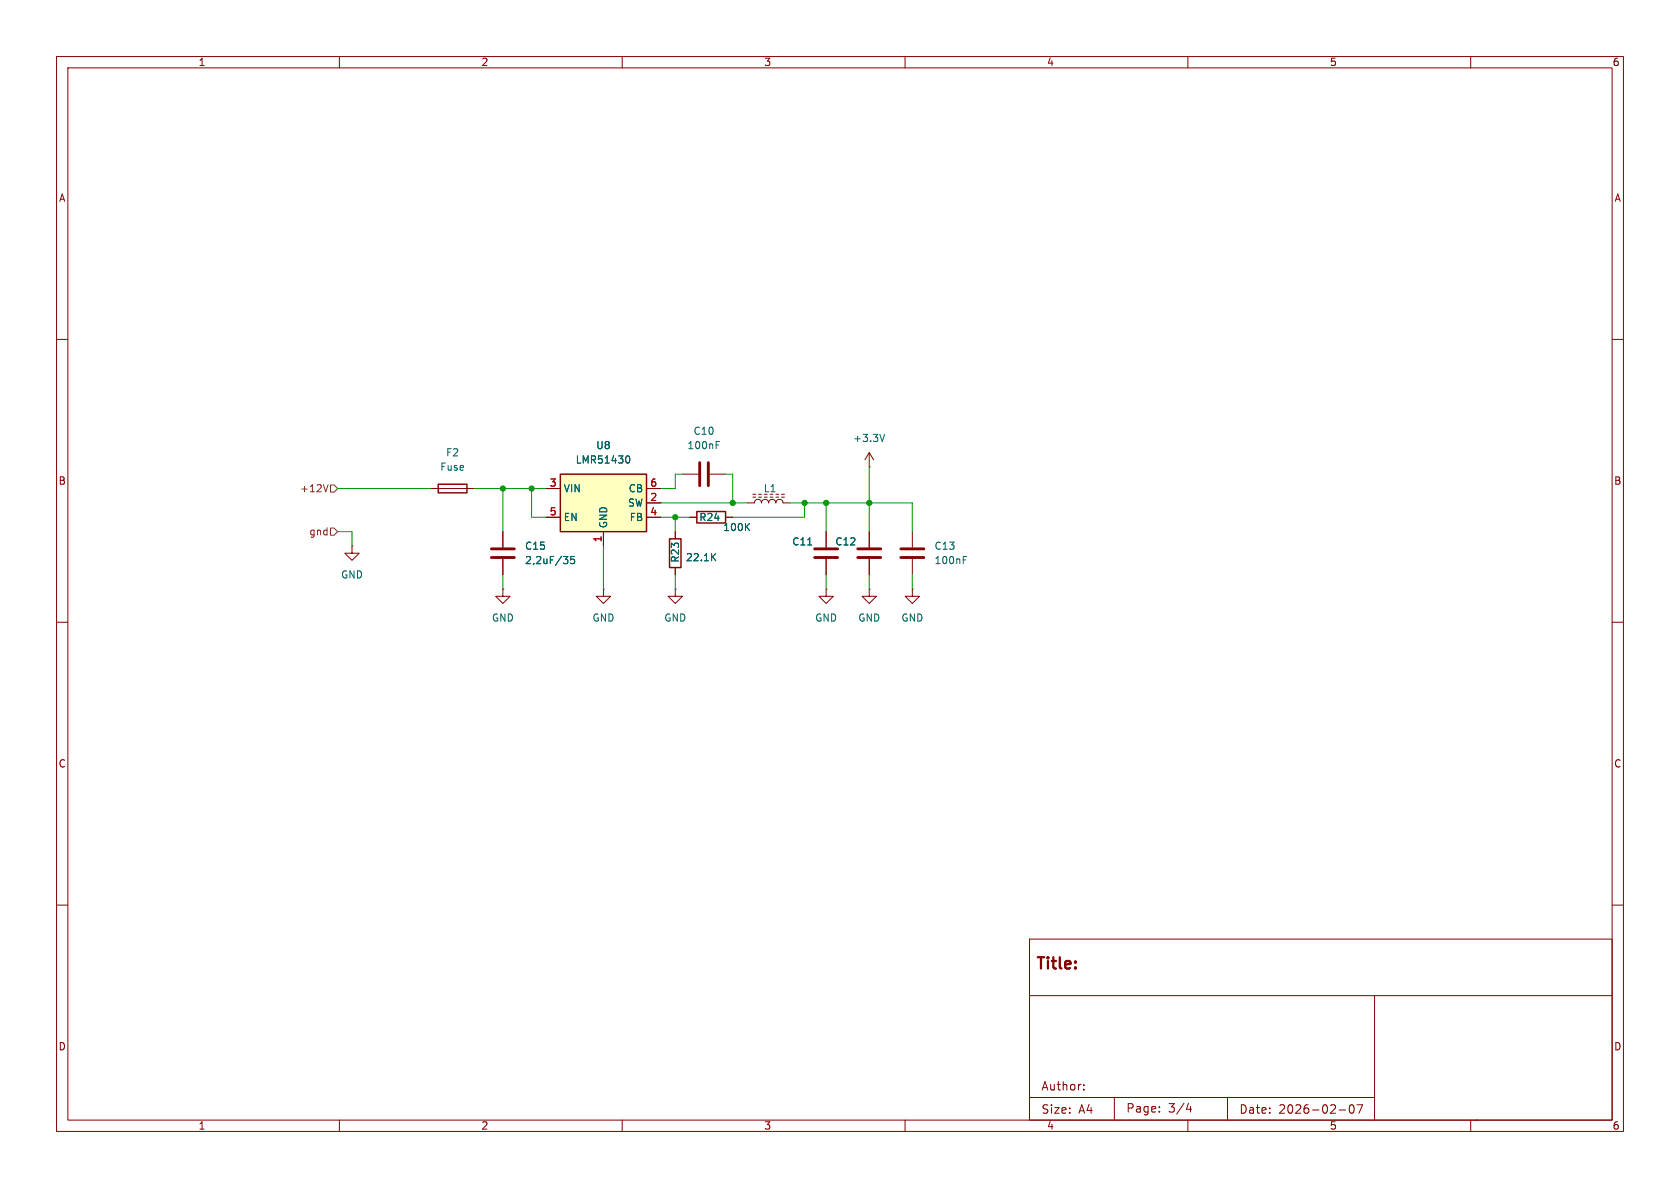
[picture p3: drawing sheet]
<svg xmlns="http://www.w3.org/2000/svg" width="297mm" height="210mm" viewBox="0 0 297 210" stroke-linecap="round" stroke-linejoin="round" font-family="sans-serif">
<g fill="none" stroke="#840000" stroke-width=".18">
<path d="M10 10h277v190h-277zM12 12h273v186h-273zM60 10v2M110 10v2M160 10v2M210 10v2M260 10v2M10 60h2M285 60h2M62.2 96.5v1.3h1.3l-1.3 1.3-1.2-1.3h1.2M62.2 96.5h.1M76.2 86.4h7.6"/>
<path d="M88.9 94v2.8M88.9 98.8v2.8M120.6 83.8h2.8M121.9 91.4h1.3M125.5 83.8h2.8M128.3 91.4h1.2M132.1 88.9h1.2a.64 .64 0 0 1 .7-.6 .64 .64 0 0 1 .6 .6 .64 .64 0 0 1 .7-.6 .64 .64 0 0 1 .6 .6 .64 .64 0 0 1 .6-.6 .64 .64 0 0 1 .7 .6 .64 .64 0 0 1 .6-.6 .64 .64 0 0 1 .6 .6h1.3M133.1 87.9h.5M133.1 87.4h.5M134.1 87.9h.5M134.1 87.4h.5M135.1 87.9h.5"/>
<path d="M136.1 87.9h.6M137.2 87.9h.5M137.2 87.4h.5M138.2 87.9h.5M138.2 87.4h.5M146 94v2.8M146 98.8v2.8M153.7 82.6h.1M153.7 80v2.6M153.7 94v2.8M153.7 98.8v2.8M153.7 80l-.8 1.3"/>
<path d="M153.7 80l.7 1.3M10 110h2M88.9 104.1v1.3h1.3l-1.3 1.3-1.3-1.3h1.3M88.9 104.1h.1M146 104.1v1.3h1.3l-1.3 1.3-1.2-1.3h1.2M146 104.1h.1M153.7 104.1v1.3h1.2l-1.2 1.3-1.3-1.3h1.3M153.7 104.1h.1M285 110h2M10 160h2M182 166h103v32h-103zM182 176h103"/>
<path d="M243 176v22M285 160h2M60 198v2M110 198v2M160 198v2M182 194h61M191.6 192.6v.1M191.6 191.8v.1M197 194v4M205 196.5v.1M205 195.7v.1M210 198v2"/>
<path d="M210.1 195l-.4 1.1h1M210.5 195.6v1M217 194v4M236.7 196.2h1.2M238.7 195.4l.2-.1a.81 .81 0 0 1 .6 .6 .81 .81 0 0 1-.3 .8l-.2 .1a.81 .81 0 0 1-.3-1.4zM239.9 195.3h1l-.7 1.5M260 198v2M261 198h.1"/>
</g>
<path d="M77.5 85.6h5v1.5h-5zM123.2 90.4h5.1v2.1h-5.1z" fill="none" stroke="#840000" stroke-width=".25"/>
<path d="M126.6 78.7h.4M126.6 78h.6M156.4 76.8l-.4 1.2M99.6 98.4h.8l-.4 .5M100.1 98.9l.3 .2v.3l-.3 .2M101.5 98.4h-.6v.6l.1-.1h.5l.1 .2-.1 .4-.2 .1-.4-.1M132 93.1l.5 .7M132.5 92.5l-.7 .8M142.8 96.3h.7" fill="none" stroke="#006464" stroke-width=".18"/>
<path d="M86.9 98.6h4M86.9 97h4M123.7 81.8v4.1M125.2 81.8v4.1M144 98.6h4.1M144 97h4.1M151.6 98.6h4.1M151.6 97h4.1" fill="none" stroke="#840000" stroke-width=".51"/>
<path d="M99.1 83.8h15.2v10.2h-15.2z" fill="#ffffc2"/>
<path d="M99.1 83.8h15.2v10.2h-15.2zM118.4 95.3h2v5h-2z" fill="none" stroke="#840000" stroke-width=".25"/>
<g fill="none" stroke="#840000" stroke-width=".18">
<path d="M88.9 94v2.8M88.9 98.8v2.8M96.5 86.4h2.6M96.5 91.4h2.6M106.7 94v2.5M114.3 86.4h2.5M114.3 91.4h2.5M114.3 88.9h2.5M119.4 94v1.3M121.9 91.4h1.3M128.3 91.4h1.2M146 94v2.8"/>
<path d="M146 98.8v2.8M153.7 94v2.8M153.7 98.8v2.8M161.3 94v2.8M161.3 98.8v2.8M106.7 104.1v1.3h1.2l-1.2 1.3-1.3-1.3h1.3M106.7 104.1h.1M119.4 104.1v1.3h1.2l-1.2 1.3-1.3-1.3h1.3M119.4 104.1h.1M119.4 100.3v1.3M161.3 104.1v1.3h1.3l-1.3 1.3-1.3-1.3h1.3M161.3 104.1h.1"/>
</g>
<path d="M99.6 98.4h.8l-.4 .5M100.1 98.9l.3 .2v.3l-.3 .2M101.5 98.4h-.6v.6l.1-.1h.5l.1 .2-.1 .4-.2 .1-.4-.1M110.8 80.7l.1-.1a.68 .68 0 0 1 .5 .6 .68 .68 0 0 1-.5 .7l-.1-.1M126 98.4l.5 .7M126.5 97.9l-.7 .7M132 93.1l.5 .7M132.5 92.5l-.7 .8M142.8 96.3h.7M170.3 99h.4M170.3 98.4h.6" fill="none" stroke="#006464" stroke-width=".18"/>
<path d="M159.3 97h4M159.3 98.6h4" fill="none" stroke="#840000" stroke-width=".51"/>
<path d="M58 85.7l-.4 1.2M58.4 85.7h.7l.6 .7-.6 .6h-.7zM58.4 93.3h.7l.6 .7-.6 .6h-.7z" fill="none" stroke="#725600" stroke-width=".18"/>
<g fill="none" stroke="#009600" stroke-width=".18">
<path d="M59.7 86.4h16.5M59.7 94h2.5v2.5M83.8 86.4h12.7M88.9 86.4v7.6M94 86.4v5h2.5M106.7 96.5v7.6M116.8 88.9h15.3M116.8 91.4h5.1M119.4 91.4v2.6M120.6 83.8h-1.2v2.6h-2.6M128.3 83.8h1.2v5.1M139.7 88.9h21.6v5.1"/>
<path d="M142.2 88.9v2.5h-12.7M146 88.9v5.1M153.7 82.6v11.4M88.9 101.6v2.5M119.4 101.6v2.5M146 101.6v2.5M153.7 101.6v2.5M161.3 101.6v2.5"/>
</g>
<g fill="#009600" stroke="#009600" stroke-width=".18">
<circle cx="119.4" cy="91.4" r=".46"/>
<circle cx="88.9" cy="86.4" r=".46"/>
<circle cx="94" cy="86.4" r=".46"/>
<circle cx="146" cy="88.9" r=".46"/>
<circle cx="142.2" cy="88.9" r=".46"/>
<circle cx="153.7" cy="88.9" r=".46"/>
<circle cx="129.5" cy="88.9" r=".46"/>
</g>
<text font-size="2.8" fill="#840000" x="183" y="171.9">Title:</text>
<g font-size="2.1" fill="#840000">
<text x="184" y="193">Author:</text>
<text x="184" y="197.1">Size:</text>
<text x="190.7" y="197.1">A4</text>
<text x="199" y="196.9">Page:</text>
<text x="206.5" y="196.9">3/4</text>
<text x="219" y="197.1">Date:</text>
<text x="226" y="197.1">2026-02-07</text>
</g>
<g font-size="1.8" fill="#840000">
<text x="35" y="11.9">1</text>
<text x="85" y="11.9">2</text>
<text x="135" y="11.9">3</text>
<text x="185" y="11.9">4</text>
<text x="235" y="11.9">5</text>
<text x="285" y="11.9">6</text>
<text x="10.3" y="35.9">A</text>
<text x="285.3" y="35.9">A</text>
<text x="10.3" y="85.9">B</text>
<text x="285.3" y="85.9">B</text>
<text x="10.3" y="135.9">C</text>
<text x="285.3" y="135.9">C</text>
<text x="10.3" y="185.9">D</text>
<text x="285.3" y="185.9">D</text>
<text x="35" y="199.9">1</text>
<text x="85" y="199.9">2</text>
<text x="135" y="199.9">3</text>
<text x="185" y="199.9">4</text>
<text x="235" y="199.9">5</text>
<text x="285" y="199.9">6</text>
</g>
<g font-size="1.8" fill="#006464">
<text x="122.5" y="77.1">C10</text>
<text x="77.7" y="83.4">Fuse</text>
<text x="78.8" y="80.9">F2</text>
<text x="101.7" y="82.1">LMR51430</text>
<text x="105.3" y="79.6">U8</text>
<text x="121.4" y="79.6">100nF</text>
<text x="150.7" y="78.3">+3.3V</text>
<text x="99.6" y="87.2">VIN</text>
<text x="110.9" y="89.8">SW</text>
<text x="111" y="87.2">CB</text>
<text x="134.9" y="87.2">L1</text>
<text x="99.6" y="92.3">EN</text>
<text x="107.5" y="93.5" transform="rotate(-90 107.5 93.5)">GND</text>
<text x="111.2" y="92.3">FB</text>
<text x="123.5" y="92.3">R24</text>
<text x="127.8" y="94.1">100K</text>
<text x="92.7" y="99.9">2,2uF/35</text>
<text x="92.7" y="97.4">C15</text>
<text x="120.2" y="99.6" transform="rotate(-90 120.2 99.6)">R23</text>
<text x="121.2" y="99.4">22.1K</text>
<text x="140" y="96.6">C11</text>
<text x="147.6" y="96.6">C12</text>
<text x="165.1" y="99.9">100nF</text>
<text x="165.1" y="97.4">C13</text>
<text x="60.2" y="102.5">GND</text>
<text x="86.9" y="110.1">GND</text>
<text x="104.6" y="110.1">GND</text>
<text x="117.3" y="110.1">GND</text>
<text x="144" y="110.1">GND</text>
<text x="151.6" y="110.1">GND</text>
<text x="159.3" y="110.1">GND</text>
</g>
<g font-size="1.8" fill="#725600">
<text x="52.9" y="87.2">+12V</text>
<text x="54.6" y="94.8">gnd</text>
</g>
<g font-size="1.8" fill="#a90000">
<text x="97.1" y="86.1">3</text>
<text x="114.9" y="86.1">6</text>
<text x="114.9" y="88.6">2</text>
<text x="97.1" y="91.2">5</text>
<text x="106.4" y="96" transform="rotate(-90 106.4 96)">1</text>
<text x="114.9" y="91.2">4</text>
</g>
</svg>
